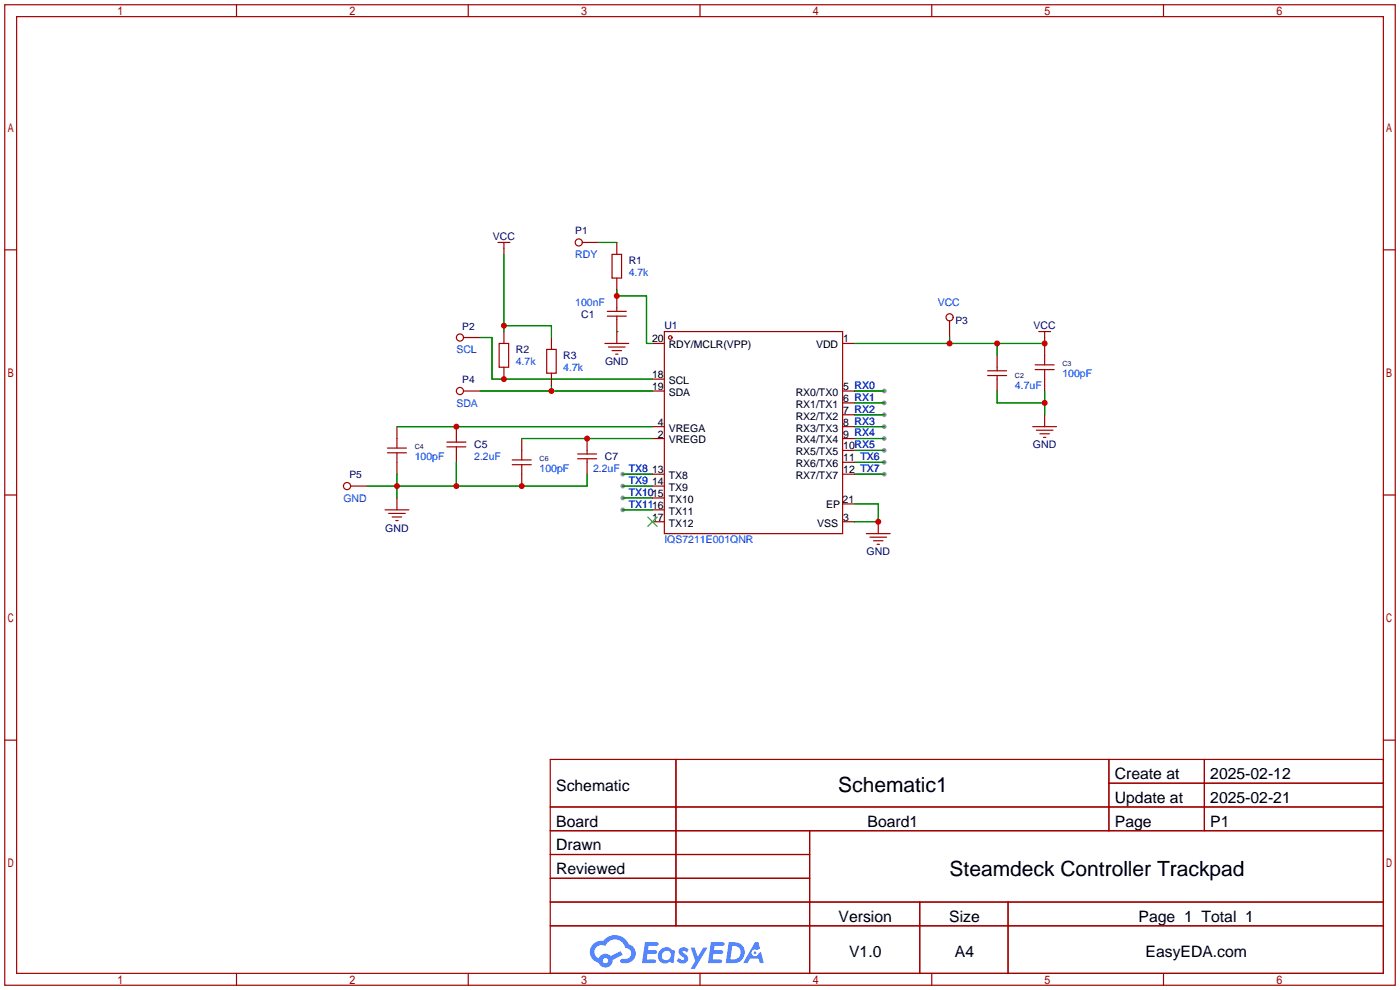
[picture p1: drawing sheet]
<svg xmlns="http://www.w3.org/2000/svg" width="299mm" height="212mm" viewBox="0 0 299 212" stroke-linecap="round" stroke-linejoin="round" font-family="sans-serif">
<g fill="#999">
<circle cx="189" cy="83.6" r=".51"/>
<circle cx="189" cy="86.1" r=".51"/>
<circle cx="189" cy="88.6" r=".51"/>
<circle cx="189" cy="91.2" r=".51"/>
<circle cx="189" cy="93.7" r=".51"/>
<circle cx="189" cy="98.8" r=".51"/>
<circle cx="189" cy="101.3" r=".51"/>
<circle cx="133.1" cy="101.3" r=".51"/>
<circle cx="133.1" cy="103.9" r=".51"/>
<circle cx="133.1" cy="106.4" r=".51"/>
<circle cx="189" cy="96.3" r=".51"/>
<circle cx="133.1" cy="109" r=".51"/>
</g>
<g fill="none" stroke="#a10000" stroke-width=".25">
<path d="M1 1h297.2v209.6h-297.2zM3.6 3.6h292.1v204.4h-292.1zM50.5 1v2.6M100.1 1v2.6M149.6 1v2.6M199.1 1v2.6M248.7 1v2.6M1 53.4h2.6M295.7 53.4h2.5M1 105.8h2.6M295.7 105.8h2.5M1 158.2h2.6"/>
<path d="M295.7 158.2h2.5M117.6 162.3h178.1v45.7h-178.1zM117.6 172.5h178.1M117.6 177.5h178.1M144.5 162.3v35.6M173 177.5v30.5M237 162.3v15.2M237 167.4h58.7M257.4 162.3v15.2M117.6 182.6h55.4M117.6 192.8h178.1M117.6 187.7h55.4"/>
<path d="M117.6 197.9h178.1M196.6 192.8v15.2M215.4 192.8v15.2M50.5 208v2.6M100.1 208v2.6M149.6 208v2.6M199.1 208v2.6M248.7 208v2.6"/>
</g>
<g fill="#5487ff">
<path d="M145.3 202.7a1.3 1.3 0 0 1 1.9 .3l-.4 .6a.54 .54 0 0 0-.9-.2l.1 .2a1.34 1.34 0 0 1 .9 1.8 1.47 1.47 0 0 1-2.3-.1l.5-.6 .8 .5a.31 .31 0 0 0 .4-.3 .31 .31 0 0 0-.3-.4 1.12 1.12 0 0 1-.7-1.8z"/>
<path d="M147.6 202.5h.9l.6 2 1.2-2h.9l-2.7 4.6h-.9l1-1.7z"/>
<path d="M137.8 201.4h1.7a1.31 1.31 0 0 1 1.2 .2 .4 .4 0 0 1-.3 .5l-1.8 .1-.1 .9h1.6a.4 .4 0 0 1 .4 .4 .4 .4 0 0 1-.5 .4h-1.6l-.2 1.2h1.4a.46 .46 0 0 1 .5 0 .46 .46 0 0 1 .1 .5l-.4 .2h-2.6z"/>
<path d="M151.9 201.4h1.7a1.32 1.32 0 0 1 1.2 .2 .39 .39 0 0 1-.3 .5l-1.8 .1-.1 .9h1.6a.4 .4 0 0 1 .4 .4 .4 .4 0 0 1-.4 .4h-1.7l-.2 1.2h1.4a.46 .46 0 0 1 .5 0 .46 .46 0 0 1 .1 .5l-.4 .2h-2.6z"/>
<path d="M161.3 201.4h.8l.3 1.3-.6 .4a.75 .75 0 0 0-1.1 .3 .75 .75 0 0 0 .5 1 .75 .75 0 0 0 .9-.7l.5-.2 .6 2.3h-.8l-.3-.9h-1.8l-.5 .9h-1z"/>
<path d="M155.7 201.4l-.6 4.4h1.5a2.27 2.27 0 0 0 2.6-2.2 2.27 2.27 0 0 0-2.7-2.2zM156.5 202.1a1.5 1.5 0 0 1 1.8 1.6 1.5 1.5 0 0 1-1.9 1.4h-.3z"/>
<path d="M141.2 203a1.6 1.6 0 0 0-.3 2.3 1.6 1.6 0 0 0 2.3 .2l.7 .3 .3-2.4-.1-.3-.5-.1a1.58 1.58 0 0 0-2.4 0zM141.8 203.5a.98 .98 0 0 1 1.6 .4 .98 .98 0 0 1-1.1 1.3 .94 .94 0 0 1-.9-.7 .94 .94 0 0 1 .4-1z"/>
<path d="M126.8 201.8a2.37 2.37 0 0 0 1.1 4 1.54 1.54 0 0 0 1.8 1 1.54 1.54 0 0 0 1.2-1.6l2.2-1.1-.5-.8-2 1a1.57 1.57 0 0 0-2.7 .5 1.5 1.5 0 0 1-.7-2.1 1.5 1.5 0 0 1 2.2-.5 2.23 2.23 0 0 1 2.3-1.4 2.23 2.23 0 0 1 2 1.8 1.16 1.16 0 0 1 1.2 1.1 1.16 1.16 0 0 1-1.1 1.2h-.7a.47 .47 0 0 0-.5 .4 .47 .47 0 0 0 .4 .5 2.17 2.17 0 0 0 2.5-.9 2.17 2.17 0 0 0-.3-2.7l-.8-.4a3.2 3.2 0 0 0-5.5-.7l-1.1 .1zM128.8 205.3a.6 .6 0 0 1 1.2 0 .6 .6 0 0 1-1.2 0z"/>
<circle cx="161.4" cy="203.6" r=".28"/>
</g>
<g fill="none" stroke="#008700" stroke-width=".25">
<path d="M107.7 54.4v16.5M128 51.8h3.8M102.6 72.1h2.6v8.9h34.2M107.7 69.6h10.2v2.5M131.8 70.9h.1M131.8 62v1.2h6.4v10.2h1.2M182.6 73.4h40.7M202.9 72.1v1.3M213.1 73.4v2.5M84.8 91.2h54.6M97.5 98.8v5.1M102.6 83.6h36.8"/>
<path d="M111.5 93.7h27.9M117.9 82.3v1.3M182.6 83.6h6.4M182.6 86.1h6.4M182.6 88.6h6.4M182.6 91.2h6.4M182.6 93.7h6.4M182.6 98.8h6.4M182.6 96.3h6.4M213.1 83.6v2.5h10.2M223.3 83.6v5M84.8 101.3v5.1"/>
<path d="M125.5 101.3v2.6h-47M133.1 101.3h6.3M133.1 103.9h6.3M133.1 106.4h6.3M133.1 109h6.3M182.6 101.3h6.4M182.6 107.7h5.1v3.8h-5.1"/>
</g>
<g fill="none" stroke="#a10000" stroke-width=".25">
<path d="M106.4 51.8h2.6M107.7 51.8v2.6M124.5 51.8h3.5M130.8 54.4h2v5h-2zM131.8 51.8v2.6M131.8 59.4v2.6M99.1 72.1h3.5M106.7 73.4h2v5.1h-2zM107.7 70.9v2.5M107.7 78.5v2.5M116.8 74.7h2.1v5.1h-2.1zM117.9 72.1v2.6"/>
<path d="M117.9 79.8v2.5M129.3 73.4h5.1M129.8 66.5h4.1M129.8 67.6h4.1M130 74.2h3.6M130.8 74.9h2M131.6 75.7h.5M131.8 63.2v3.3M131.8 67.6v5.8M139.4 73.4h2.6M142 70.9h38.1v43.1h-38.1zM180.1 73.4h2.5"/>
<path d="M202.9 68.6v3.5M211.1 79.2h4M213.1 75.9v3.3M221.2 79h4.1M221.2 78h4.1M222 70.9h2.5M223.3 70.9v7.1M223.3 79v4.6M82.8 96.8h4.1M82.8 95.8h4.1M84.8 91.2v4.6M84.8 96.8v4.5"/>
<path d="M95.5 95.5h4.1M95.5 94.5h4.1M97.5 91.2v3.3M97.5 95.5v3.3M99.1 83.6h3.5M109.5 99.3h4M109.5 98.3h4M111.5 93.7v4.6M111.5 99.3v4.6M123.4 98h4.1M123.4 97h4.1M125.5 93.7v3.3"/>
<path d="M125.5 98v3.3M139.4 91.2h2.6M139.4 81h2.6M139.4 83.6h2.6M139.4 93.7h2.6M180.1 91.2h2.5M180.1 83.6h2.5M180.1 93.7h2.5M180.1 98.8h2.5M180.1 96.3h2.5M180.1 88.6h2.5M180.1 86.1h2.5"/>
<path d="M211.1 80.3h4M213.1 80.3v3.3M220.7 91.2h5.1M221.5 91.9h3.5M222.2 92.7h2.1M223 93.5h.5M223.3 88.6v2.6M74.9 103.9h3.6M82.3 109h5.1M83.1 109.7h3.5M83.8 110.5h2.1M84.6 111.3h.5"/>
<path d="M84.8 106.4v2.6M139.4 103.9h2.6M139.4 101.3h2.6M139.4 106.4h2.6M139.4 109h2.6M139.4 111.5h2.6M180.1 101.3h2.5M180.1 111.5h2.5M180.1 107.7h2.5M185.2 114h5M185.9 114.8h3.6M186.7 115.6h2"/>
<path d="M187.5 116.3h.5M187.7 111.5v2.5"/>
<circle cx="123.7" cy="51.8" r=".76"/>
<circle cx="98.3" cy="72.1" r=".76"/>
<circle cx="143.3" cy="72.1" r=".38"/>
<circle cx="202.9" cy="67.8" r=".76"/>
<circle cx="98.3" cy="83.6" r=".76"/>
<circle cx="74.2" cy="103.9" r=".76"/>
</g>
<path d="M138.4 110.5l2.1 2M140.5 110.5l-2.1 2" fill="none" stroke="#3c3" stroke-width=".25"/>
<g fill="#c00">
<circle cx="117.9" cy="83.6" r=".63"/>
<circle cx="107.7" cy="81" r=".63"/>
<circle cx="107.7" cy="69.6" r=".63"/>
<circle cx="125.5" cy="93.7" r=".63"/>
<circle cx="111.5" cy="103.9" r=".63"/>
<circle cx="97.5" cy="103.9" r=".63"/>
<circle cx="84.8" cy="103.9" r=".63"/>
<circle cx="97.5" cy="91.2" r=".63"/>
<circle cx="187.7" cy="111.5" r=".63"/>
<circle cx="223.3" cy="86.1" r=".63"/>
<circle cx="213.1" cy="73.4" r=".63"/>
<circle cx="223.3" cy="73.4" r=".63"/>
<circle cx="202.9" cy="73.4" r=".63"/>
<circle cx="131.8" cy="63.2" r=".63"/>
</g>
<g font-size="4.5">
<text x="179.2" y="169.4">Schematic1</text>
<text x="203" y="187.1">Steamdeck Controller Trackpad</text>
</g>
<g font-size="3.4">
<text x="238.3" y="166.5">Create at</text>
<text x="258.7" y="166.5">2025-02-12</text>
<text x="118.9" y="169">Schematic</text>
<text x="238.3" y="171.6">Update at</text>
<text x="258.7" y="171.6">2025-02-21</text>
<text x="118.9" y="176.6">Board</text>
<text x="185.4" y="176.6">Board1</text>
<text x="238.3" y="176.6">Page</text>
<text x="258.7" y="176.6">P1</text>
<text x="118.9" y="181.7">Drawn</text>
<text x="118.9" y="186.8">Reviewed</text>
<text x="179.2" y="197">Version</text>
<text x="202.9" y="197">Size</text>
<text x="243.3" y="197">Page 1 Total 1</text>
<text x="181.5" y="204.6">V1.0</text>
<text x="204.1" y="204.6">A4</text>
<text x="244.8" y="204.6">EasyEDA.com</text>
</g>
<g font-size="2.2" fill="#000080">
<text x="105.3" y="51.4">VCC</text>
<text x="122.9" y="50.1">P1</text>
<text x="134.4" y="56.4">R1</text>
<text x="98.8" y="70.4">P2</text>
<text x="124.2" y="67.9">C1</text>
<text x="142" y="70.4">U1</text>
<text x="204.2" y="69.2">P3</text>
<text x="220.9" y="70.4">VCC</text>
<text x="110.2" y="75.5">R2</text>
<text x="120.4" y="76.8">R3</text>
<text x="98.8" y="81.9">P4</text>
<text x="129.3" y="78">GND</text>
<text x="101.3" y="95.8">C5</text>
<text x="220.8" y="95.8">GND</text>
<text x="129.3" y="98.4">C7</text>
<text x="74.7" y="102.2">P5</text>
<text x="82.3" y="113.6">GND</text>
<text x="185.2" y="118.7">GND</text>
</g>
<g font-size="2.2" fill="#00f">
<text x="122.9" y="55.2">RDY</text>
<text x="134.4" y="59">4.7k</text>
<text x="122.9" y="65.3">100nF</text>
<text x="200.4" y="65.3">VCC</text>
<text x="97.5" y="75.5">SCL</text>
<text x="110.2" y="78">4.7k</text>
<text x="120.4" y="79.3">4.7k</text>
<text x="216.9" y="83.1">4.7uF</text>
<text x="227.1" y="80.6">100pF</text>
<text x="97.5" y="86.9">SDA</text>
<text x="88.6" y="98.4">100pF</text>
<text x="101.3" y="98.4">2.2uF</text>
<text x="115.3" y="100.9">100pF</text>
<text x="126.7" y="100.9">2.2uF</text>
<text x="134.4" y="100.9">TX8</text>
<text x="73.4" y="107.2">GND</text>
<text x="134.4" y="103.4">TX9</text>
<text x="134.4" y="106">TX1015</text>
<text x="134.4" y="108.5">TX1116</text>
<text x="142" y="116.1">IQS7211E001QNR</text>
</g>
<g font-size="2.2">
<text x="139.4" y="73.2">20</text>
<text x="142.9" y="74.5">RDY/MCLR(VPP)</text>
<text x="174.4" y="74.5">VDD</text>
<text x="180.2" y="73.2">1</text>
<text x="139.4" y="80.8">18</text>
<text x="139.4" y="83.4">19</text>
<text x="142.9" y="82.1">SCL</text>
<text x="180.2" y="83.4">5 RX0</text>
<text x="142.9" y="84.6">SDA</text>
<text x="170.1" y="89.7">RX2/TX2</text>
<text x="170.1" y="87.2">RX1/TX1</text>
<text x="170.1" y="84.6">RX0/TX0</text>
<text x="180.2" y="88.4">7 RX2</text>
<text x="180.2" y="85.9">6 RX1</text>
<text x="140.6" y="91">4</text>
<text x="140.6" y="93.5">2</text>
<text x="142.9" y="92.2">VREGA</text>
<text x="142.9" y="94.8">VREGD</text>
<text x="170.1" y="94.8">RX4/TX4</text>
<text x="170.1" y="92.2">RX3/TX3</text>
<text x="180.2" y="93.5">9 RX4</text>
<text x="180.2" y="91">8 RX3</text>
<text x="139.4" y="101.1">13</text>
<text x="170.1" y="99.9">RX6/TX6</text>
<text x="170.1" y="97.3">RX5/TX5</text>
<text x="180.2" y="101.1">12 TX7</text>
<text x="180.2" y="98.6">11 TX6</text>
<text x="180.2" y="96.1">10RX5</text>
<text x="139.4" y="103.7">14</text>
<text x="142.9" y="102.4">TX8</text>
<text x="142.9" y="104.9">TX9</text>
<text x="142.9" y="107.5">TX10</text>
<text x="170.1" y="102.4">RX7/TX7</text>
<text x="180.1" y="107.5">21</text>
<text x="139.4" y="111.3">17</text>
<text x="142.9" y="110">TX11</text>
<text x="142.9" y="112.6">TX12</text>
<text x="174.7" y="112.6">VSS</text>
<text x="176.6" y="108.5">EP</text>
<text x="180.2" y="111.3">3</text>
</g>
<g font-size="1.5" fill="#000080">
<text x="216.9" y="80.7">C2</text>
<text x="227.1" y="78.2">C3</text>
<text x="88.6" y="96">C4</text>
<text x="115.3" y="98.5">C6</text>
</g>
</svg>
